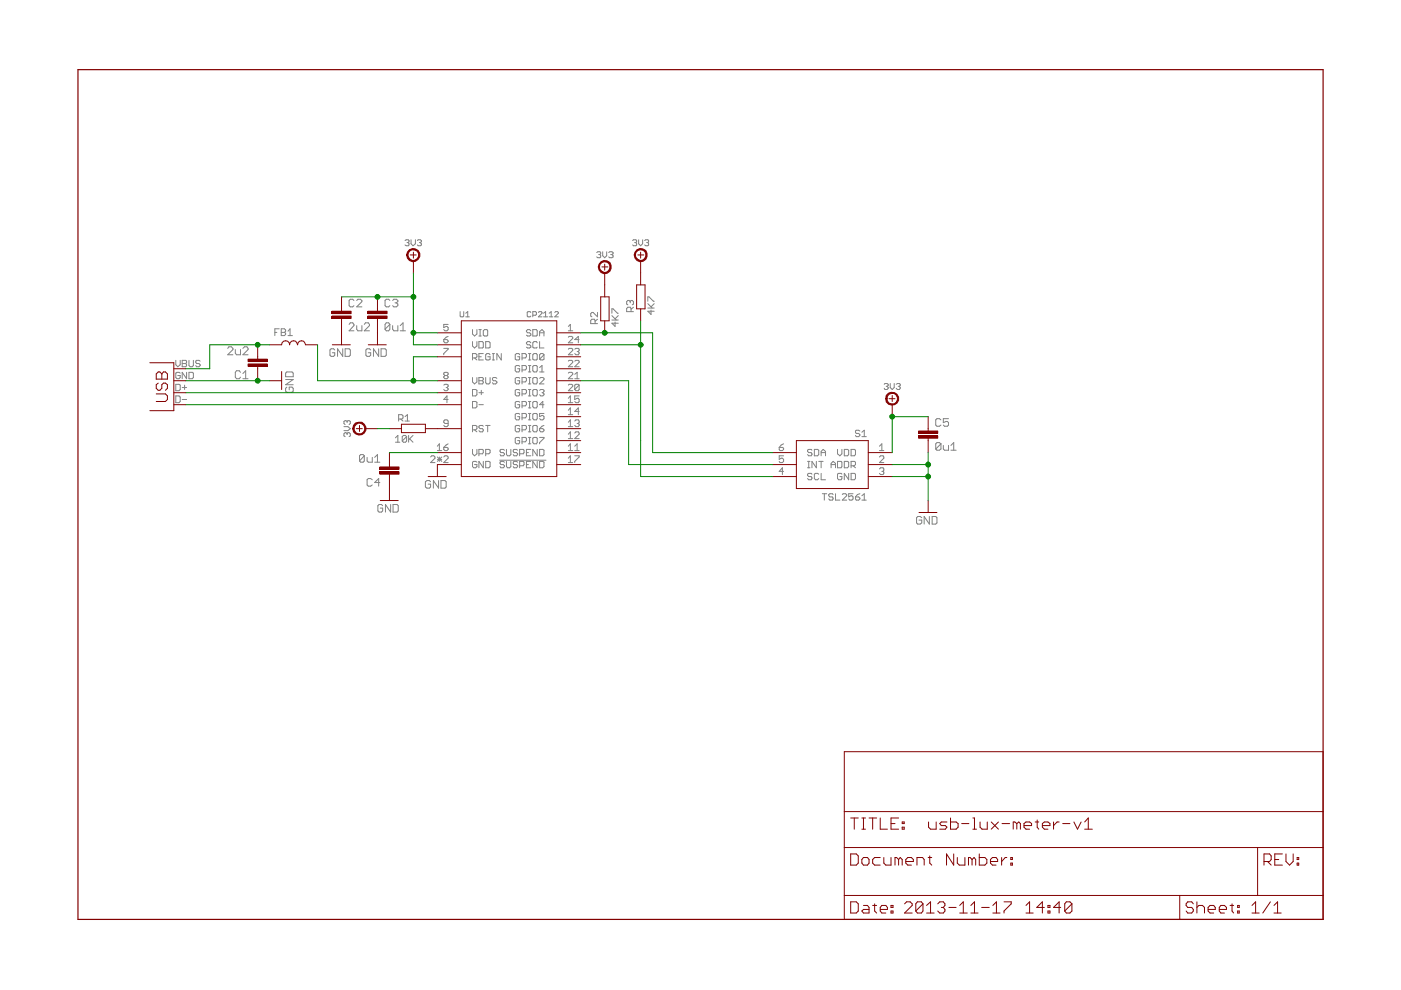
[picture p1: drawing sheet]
<?xml version="1.0" encoding="utf-8"?>
<!DOCTYPE eagle SYSTEM "eagle.dtd">
<eagle version="6.5.0">
<drawing>
<settings>
<setting alwaysvectorfont="yes"/>
<setting verticaltext="up"/>
</settings>
<grid distance="0.1" unitdist="inch" unit="inch" style="lines" multiple="1" display="no" altdistance="0.01" altunitdist="inch" altunit="inch"/>
<schematic xreflabel="%F%N/%S.%C%R" xrefpart="/%S.%C%R">
<libraries>
<library name="frames">
<symbols>
<symbol name="DINA4_L">
<frame x1="0" y1="0" x2="264.16" y2="180.34" columns="4" rows="4" layer="94" border-left="no" border-top="no" border-right="no" border-bottom="no"/>
</symbol>
<symbol name="DOCFIELD">
<wire x1="0" y1="0" x2="71.12" y2="0" width="0.1016" layer="94"/>
<wire x1="101.6" y1="15.24" x2="87.63" y2="15.24" width="0.1016" layer="94"/>
<wire x1="0" y1="0" x2="0" y2="5.08" width="0.1016" layer="94"/>
<wire x1="0" y1="5.08" x2="71.12" y2="5.08" width="0.1016" layer="94"/>
<wire x1="0" y1="5.08" x2="0" y2="15.24" width="0.1016" layer="94"/>
<wire x1="101.6" y1="15.24" x2="101.6" y2="5.08" width="0.1016" layer="94"/>
<wire x1="71.12" y1="5.08" x2="71.12" y2="0" width="0.1016" layer="94"/>
<wire x1="71.12" y1="5.08" x2="87.63" y2="5.08" width="0.1016" layer="94"/>
<wire x1="71.12" y1="0" x2="101.6" y2="0" width="0.1016" layer="94"/>
<wire x1="87.63" y1="15.24" x2="87.63" y2="5.08" width="0.1016" layer="94"/>
<wire x1="87.63" y1="15.24" x2="0" y2="15.24" width="0.1016" layer="94"/>
<wire x1="87.63" y1="5.08" x2="101.6" y2="5.08" width="0.1016" layer="94"/>
<wire x1="101.6" y1="5.08" x2="101.6" y2="0" width="0.1016" layer="94"/>
<wire x1="0" y1="15.24" x2="0" y2="22.86" width="0.1016" layer="94"/>
<wire x1="101.6" y1="35.56" x2="0" y2="35.56" width="0.1016" layer="94"/>
<wire x1="101.6" y1="35.56" x2="101.6" y2="22.86" width="0.1016" layer="94"/>
<wire x1="0" y1="22.86" x2="101.6" y2="22.86" width="0.1016" layer="94"/>
<wire x1="0" y1="22.86" x2="0" y2="35.56" width="0.1016" layer="94"/>
<wire x1="101.6" y1="22.86" x2="101.6" y2="15.24" width="0.1016" layer="94"/>
<text x="1.27" y="1.27" size="2.54" layer="94" font="vector">Date:</text>
<text x="12.7" y="1.27" size="2.54" layer="94" font="vector">&gt;LAST_DATE_TIME</text>
<text x="72.39" y="1.27" size="2.54" layer="94" font="vector">Sheet:</text>
<text x="86.36" y="1.27" size="2.54" layer="94" font="vector">&gt;SHEET</text>
<text x="88.9" y="11.43" size="2.54" layer="94" font="vector">REV:</text>
<text x="1.27" y="19.05" size="2.54" layer="94" font="vector">TITLE:</text>
<text x="1.27" y="11.43" size="2.54" layer="94" font="vector">Document Number:</text>
<text x="17.78" y="19.05" size="2.54" layer="94" font="vector">&gt;DRAWING_NAME</text>
</symbol>
</symbols>
<devicesets>
<deviceset name="DINA4_L" prefix="FRAME" uservalue="yes">
<gates>
<gate name="G$1" symbol="DINA4_L" x="0" y="0"/>
<gate name="G$2" symbol="DOCFIELD" x="162.56" y="0" addlevel="must"/>
</gates>
<devices>
<device name="">
<technologies>
<technology name=""/>
</technologies>
</device>
</devices>
</deviceset>
</devicesets>
</library>
<library name="discrete">
<symbols>
<symbol name="C">
<wire x1="0" y1="0" x2="0" y2="-0.508" width="0.1524" layer="94"/>
<wire x1="0" y1="-2.54" x2="0" y2="-2.032" width="0.1524" layer="94"/>
<text x="1.524" y="0.381" size="1.778" layer="95">&gt;NAME</text>
<text x="1.524" y="-4.699" size="1.778" layer="96">&gt;VALUE</text>
<rectangle x1="-2.032" y1="-2.032" x2="2.032" y2="-1.524" layer="94"/>
<rectangle x1="-2.032" y1="-1.016" x2="2.032" y2="-0.508" layer="94"/>
<pin name="1" x="0" y="2.54" visible="off" length="short" direction="pas" swaplevel="1" rot="R270"/>
<pin name="2" x="0" y="-5.08" visible="off" length="short" direction="pas" swaplevel="1" rot="R90"/>
</symbol>
<symbol name="RESISTOR">
<wire x1="-2.54" y1="-0.889" x2="2.54" y2="-0.889" width="0.254" layer="94"/>
<wire x1="2.54" y1="0.889" x2="-2.54" y2="0.889" width="0.254" layer="94"/>
<wire x1="2.54" y1="-0.889" x2="2.54" y2="0.889" width="0.254" layer="94"/>
<wire x1="-2.54" y1="-0.889" x2="-2.54" y2="0.889" width="0.254" layer="94"/>
<text x="-3.175" y="1.4986" size="1.524" layer="95">&gt;NAME</text>
<text x="-3.81" y="-2.9464" size="1.524" layer="96">&gt;VALUE</text>
<pin name="2" x="5.08" y="0" visible="off" length="short" direction="pas" swaplevel="1" rot="R180"/>
<pin name="1" x="-5.08" y="0" visible="off" length="short" direction="pas" swaplevel="1"/>
</symbol>
<symbol name="L">
<pin name="P$1" x="-5.08" y="0" visible="off" length="short"/>
<pin name="P$2" x="5.08" y="0" visible="off" length="short" rot="R180"/>
<wire x1="-2.54" y1="0" x2="-1.6764" y2="0.8382" width="0.254" layer="94" curve="-90"/>
<wire x1="-1.6764" y1="0.8382" x2="-0.8382" y2="0" width="0.254" layer="94" curve="-90"/>
<wire x1="-0.8382" y1="0" x2="0" y2="0.8382" width="0.254" layer="94" curve="-90"/>
<wire x1="0" y1="0.8382" x2="0.8382" y2="0" width="0.254" layer="94" curve="-90"/>
<wire x1="0.8382" y1="0" x2="1.6764" y2="0.8382" width="0.254" layer="94" curve="-90"/>
<wire x1="1.6764" y1="0.8382" x2="2.54" y2="0" width="0.254" layer="94" curve="-90"/>
<text x="-4.064" y="1.905" size="1.524" layer="95">&gt;NAME</text>
<text x="-4.064" y="-1.905" size="1.524" layer="96">&gt;VALUE</text>
</symbol>
</symbols>
<devicesets>
<deviceset name="C" prefix="C" uservalue="yes">
<gates>
<gate name="G$1" symbol="C" x="0" y="0"/>
</gates>
<devices>
<device name="C0402" package="C0402">
<connects>
<connect gate="G$1" pin="1" pad="1"/>
<connect gate="G$1" pin="2" pad="2"/>
</connects>
<technologies>
<technology name=""/>
</technologies>
</device>
<device name="C0603" package="C0603">
<connects>
<connect gate="G$1" pin="1" pad="1"/>
<connect gate="G$1" pin="2" pad="2"/>
</connects>
<technologies>
<technology name=""/>
</technologies>
</device>
<device name="C0805" package="C0805">
<connects>
<connect gate="G$1" pin="1" pad="1"/>
<connect gate="G$1" pin="2" pad="2"/>
</connects>
<technologies>
<technology name=""/>
</technologies>
</device>
<device name="C1206" package="C1206">
<connects>
<connect gate="G$1" pin="1" pad="1"/>
<connect gate="G$1" pin="2" pad="2"/>
</connects>
<technologies>
<technology name=""/>
</technologies>
</device>
<device name="C1210" package="C1210">
<connects>
<connect gate="G$1" pin="1" pad="1"/>
<connect gate="G$1" pin="2" pad="2"/>
</connects>
<technologies>
<technology name=""/>
</technologies>
</device>
</devices>
</deviceset>
<deviceset name="R" prefix="R" uservalue="yes">
<gates>
<gate name="G$1" symbol="RESISTOR" x="0" y="0"/>
</gates>
<devices>
<device name="R805" package="R805">
<connects>
<connect gate="G$1" pin="1" pad="1"/>
<connect gate="G$1" pin="2" pad="2"/>
</connects>
<technologies>
<technology name="R805"/>
</technologies>
</device>
<device name="R603" package="R603">
<connects>
<connect gate="G$1" pin="1" pad="1"/>
<connect gate="G$1" pin="2" pad="2"/>
</connects>
<technologies>
<technology name=""/>
</technologies>
</device>
<device name="R402" package="R402">
<connects>
<connect gate="G$1" pin="1" pad="1"/>
<connect gate="G$1" pin="2" pad="2"/>
</connects>
<technologies>
<technology name=""/>
</technologies>
</device>
<device name="R1206" package="R1206">
<connects>
<connect gate="G$1" pin="1" pad="1"/>
<connect gate="G$1" pin="2" pad="2"/>
</connects>
<technologies>
<technology name=""/>
</technologies>
</device>
<device name="TH" package="RTH025W">
<connects>
<connect gate="G$1" pin="1" pad="1"/>
<connect gate="G$1" pin="2" pad="2"/>
</connects>
<technologies>
<technology name=""/>
</technologies>
</device>
</devices>
</deviceset>
<deviceset name="L" prefix="L" uservalue="yes">
<gates>
<gate name="L" symbol="L" x="0" y="0"/>
</gates>
<devices>
<device name="0603" package="R603">
<connects>
<connect gate="L" pin="P$1" pad="1"/>
<connect gate="L" pin="P$2" pad="2"/>
</connects>
<technologies>
<technology name=""/>
</technologies>
</device>
<device name="B82477G2" package="B82477G2">
<connects>
<connect gate="L" pin="P$1" pad="1"/>
<connect gate="L" pin="P$2" pad="2"/>
</connects>
<technologies>
<technology name=""/>
</technologies>
</device>
<device name="2424" package="2424">
<connects>
<connect gate="L" pin="P$1" pad="1"/>
<connect gate="L" pin="P$2" pad="2"/>
</connects>
<technologies>
<technology name=""/>
</technologies>
</device>
</devices>
</deviceset>
</devicesets>
</library>
<library name="supply1">
<symbols>
<symbol name="GND">
<wire x1="-1.905" y1="0" x2="1.905" y2="0" width="0.254" layer="94"/>
<text x="-2.54" y="-2.54" size="1.778" layer="96">&gt;VALUE</text>
<pin name="GND" x="0" y="2.54" visible="off" length="short" direction="sup" rot="R270"/>
</symbol>
</symbols>
<devicesets>
<deviceset name="GND" prefix="GND">
<gates>
<gate name="1" symbol="GND" x="0" y="0"/>
</gates>
<devices>
<device name="">
<technologies>
<technology name=""/>
</technologies>
</device>
</devices>
</deviceset>
</devicesets>
</library>
<library name="supply">
<symbols>
<symbol name="3V3">
<circle x="0" y="1.27" radius="1.27" width="0.254" layer="94"/>
<wire x1="0" y1="1.905" x2="0" y2="0.635" width="0.1524" layer="94"/>
<wire x1="-0.635" y1="1.27" x2="0.635" y2="1.27" width="0.1524" layer="94"/>
<pin name="3V3" x="0" y="-2.54" visible="off" length="short" direction="sup" rot="R90"/>
<text x="-1.778" y="3.175" size="1.397" layer="96">&gt;VALUE</text>
</symbol>
</symbols>
<devicesets>
<deviceset name="3V3" prefix="3V3_PWR">
<gates>
<gate name="A" symbol="3V3" x="0" y="0"/>
</gates>
<devices>
<device name="">
<technologies>
<technology name=""/>
</technologies>
</device>
</devices>
</deviceset>
</devicesets>
</library>
<library name="connectors">
<symbols>
<symbol name="USB-1">
<wire x1="5.08" y1="8.89" x2="0" y2="8.89" width="0.254" layer="94"/>
<wire x1="0" y1="8.89" x2="0" y2="-1.27" width="0.254" layer="94"/>
<wire x1="0" y1="-1.27" x2="5.08" y2="-1.27" width="0.254" layer="94"/>
<pin name="D+" x="-2.54" y="7.62" visible="pad" length="short"/>
<pin name="D-" x="-2.54" y="5.08" visible="pad" length="short"/>
<pin name="GND" x="-2.54" y="0" visible="pad" length="short"/>
<pin name="VBUS" x="-2.54" y="2.54" visible="pad" length="short"/>
<text x="3.81" y="0" size="2.54" layer="94" rot="R90">USB</text>
</symbol>
</symbols>
<devicesets>
<deviceset name="USB" prefix="X">
<gates>
<gate name="G$1" symbol="USB-1" x="0" y="0"/>
</gates>
<devices>
<device name="-A-H" package="USB-A-H">
<connects>
<connect gate="G$1" pin="D+" pad="D-"/>
<connect gate="G$1" pin="D-" pad="D+"/>
<connect gate="G$1" pin="GND" pad="VBUS"/>
<connect gate="G$1" pin="VBUS" pad="GND"/>
</connects>
<technologies>
<technology name=""/>
</technologies>
</device>
<device name="-A-S" package="USB-A-S">
<connects>
<connect gate="G$1" pin="D+" pad="D+"/>
<connect gate="G$1" pin="D-" pad="D-"/>
<connect gate="G$1" pin="GND" pad="GND"/>
<connect gate="G$1" pin="VBUS" pad="VBUS"/>
</connects>
<technologies>
<technology name=""/>
</technologies>
</device>
<device name="PCB" package="USB-A-PCB">
<connects>
<connect gate="G$1" pin="D+" pad="USB_P"/>
<connect gate="G$1" pin="D-" pad="USB_M"/>
<connect gate="G$1" pin="GND" pad="GND"/>
<connect gate="G$1" pin="VBUS" pad="5V"/>
</connects>
<technologies>
<technology name=""/>
</technologies>
</device>
</devices>
</deviceset>
</devicesets>
</library>
<library name="ic">
<symbols>
<symbol name="CP2112">
<pin name="SDA" x="15.24" y="12.7" length="middle" rot="R180"/>
<pin name="SCL" x="15.24" y="10.16" length="middle" rot="R180"/>
<pin name="GPIO0" x="15.24" y="7.62" length="middle" rot="R180"/>
<pin name="GPIO1" x="15.24" y="5.08" length="middle" rot="R180"/>
<pin name="GPIO2" x="15.24" y="2.54" length="middle" rot="R180"/>
<pin name="GPIO3" x="15.24" y="0" length="middle" rot="R180"/>
<pin name="GPIO4" x="15.24" y="-2.54" length="middle" rot="R180"/>
<pin name="GPIO5" x="15.24" y="-5.08" length="middle" rot="R180"/>
<pin name="GPIO6" x="15.24" y="-7.62" length="middle" rot="R180"/>
<pin name="GPIO7" x="15.24" y="-10.16" length="middle" rot="R180"/>
<pin name="VIO" x="-15.24" y="12.7" length="middle"/>
<pin name="VDD" x="-15.24" y="10.16" length="middle"/>
<pin name="REGIN" x="-15.24" y="7.62" length="middle"/>
<pin name="VBUS" x="-15.24" y="2.54" length="middle"/>
<pin name="D+" x="-15.24" y="0" length="middle"/>
<pin name="D-" x="-15.24" y="-2.54" length="middle"/>
<pin name="RST" x="-15.24" y="-7.62" length="middle"/>
<pin name="VPP" x="-15.24" y="-12.7" length="middle"/>
<pin name="GND" x="-15.24" y="-15.24" length="middle"/>
<pin name="SUSPEND" x="15.24" y="-12.7" length="middle" rot="R180"/>
<pin name="!SUSPEND" x="15.24" y="-15.24" length="middle" rot="R180"/>
<wire x1="-10.16" y1="15.24" x2="10.16" y2="15.24" width="0.254" layer="94"/>
<wire x1="10.16" y1="15.24" x2="10.16" y2="-17.78" width="0.254" layer="94"/>
<wire x1="10.16" y1="-17.78" x2="-10.16" y2="-17.78" width="0.254" layer="94"/>
<wire x1="-10.16" y1="-17.78" x2="-10.16" y2="15.24" width="0.254" layer="94"/>
<text x="-10.414" y="16.002" size="1.27" layer="95">&gt;NAME</text>
<text x="3.81" y="16.002" size="1.27" layer="96">&gt;VALUE</text>
</symbol>
</symbols>
<devicesets>
<deviceset name="CP2112" prefix="U">
<gates>
<gate name="U1" symbol="CP2112" x="0" y="0"/>
</gates>
<devices>
<device name="" package="QFN24">
<connects>
<connect gate="U1" pin="!SUSPEND" pad="17"/>
<connect gate="U1" pin="D+" pad="3"/>
<connect gate="U1" pin="D-" pad="4"/>
<connect gate="U1" pin="GND" pad="2 GND"/>
<connect gate="U1" pin="GPIO0" pad="23"/>
<connect gate="U1" pin="GPIO1" pad="22"/>
<connect gate="U1" pin="GPIO2" pad="21"/>
<connect gate="U1" pin="GPIO3" pad="20"/>
<connect gate="U1" pin="GPIO4" pad="15"/>
<connect gate="U1" pin="GPIO5" pad="14"/>
<connect gate="U1" pin="GPIO6" pad="13"/>
<connect gate="U1" pin="GPIO7" pad="12"/>
<connect gate="U1" pin="REGIN" pad="7"/>
<connect gate="U1" pin="RST" pad="9"/>
<connect gate="U1" pin="SCL" pad="24"/>
<connect gate="U1" pin="SDA" pad="1"/>
<connect gate="U1" pin="SUSPEND" pad="11"/>
<connect gate="U1" pin="VBUS" pad="8"/>
<connect gate="U1" pin="VDD" pad="6"/>
<connect gate="U1" pin="VIO" pad="5"/>
<connect gate="U1" pin="VPP" pad="16"/>
</connects>
<technologies>
<technology name=""/>
</technologies>
</device>
</devices>
</deviceset>
</devicesets>
</library>
<library name="sensor">
<symbols>
<symbol name="TSL2561">
<pin name="VDD" x="-15.24" y="2.54" length="middle"/>
<pin name="ADDR" x="-15.24" y="0" length="middle"/>
<pin name="GND" x="-15.24" y="-2.54" length="middle"/>
<pin name="INT" x="10.16" y="0" length="middle" rot="R180"/>
<pin name="SCL" x="10.16" y="-2.54" length="middle" rot="R180"/>
<pin name="SDA" x="10.16" y="2.54" length="middle" rot="R180"/>
<wire x1="-10.16" y1="5.08" x2="5.08" y2="5.08" width="0.254" layer="94"/>
<wire x1="5.08" y1="5.08" x2="5.08" y2="-5.08" width="0.254" layer="94"/>
<wire x1="5.08" y1="-5.08" x2="-10.16" y2="-5.08" width="0.254" layer="94"/>
<wire x1="-10.16" y1="-5.08" x2="-10.16" y2="5.08" width="0.254" layer="94"/>
<text x="-10.16" y="5.842" size="1.524" layer="95">&gt;NAME</text>
<text x="-10.16" y="-7.62" size="1.524" layer="96">&gt;VALUE</text>
</symbol>
</symbols>
<devicesets>
<deviceset name="TSL2561" prefix="S">
<gates>
<gate name="G$1" symbol="TSL2561" x="0" y="0"/>
</gates>
<devices>
<device name="" package="TSL2561">
<connects>
<connect gate="G$1" pin="ADDR" pad="2"/>
<connect gate="G$1" pin="GND" pad="3"/>
<connect gate="G$1" pin="INT" pad="5"/>
<connect gate="G$1" pin="SCL" pad="4"/>
<connect gate="G$1" pin="SDA" pad="6"/>
<connect gate="G$1" pin="VDD" pad="1"/>
</connects>
<technologies>
<technology name=""/>
</technologies>
</device>
</devices>
</deviceset>
</devicesets>
</library>
</libraries>
<attributes>
</attributes>
<variantdefs>
</variantdefs>
<classes>
<class number="0" name="default" width="0.1524" drill="0.3048">
<clearance class="0" value="0.1524"/>
</class>
<class number="1" name="RF" width="0.1524" drill="0">
<clearance class="1" value="0.1524"/>
</class>
</classes>
<parts>
<part name="FRAME3" library="frames" deviceset="DINA4_L" device=""/>
<part name="GND11" library="supply1" deviceset="GND" device=""/>
<part name="FB1" library="discrete" deviceset="L" device="0603"/>
<part name="CN1" library="connectors" deviceset="USB" device="-A-H"/>
<part name="U1" library="ic" deviceset="CP2112" device=""/>
<part name="3V3_PWR1" library="supply" deviceset="3V3" device=""/>
<part name="GND1" library="supply1" deviceset="GND" device=""/>
<part name="R1" library="discrete" deviceset="R" device="R603" value="10K"/>
<part name="3V3_PWR2" library="supply" deviceset="3V3" device=""/>
<part name="C4" library="discrete" deviceset="C" device="C0603" value="0u1"/>
<part name="GND3" library="supply1" deviceset="GND" device=""/>
<part name="C3" library="discrete" deviceset="C" device="C0603" value="0u1"/>
<part name="GND5" library="supply1" deviceset="GND" device=""/>
<part name="R2" library="discrete" deviceset="R" device="R603" value="4K7"/>
<part name="R3" library="discrete" deviceset="R" device="R603" value="4K7"/>
<part name="3V3_PWR3" library="supply" deviceset="3V3" device=""/>
<part name="3V3_PWR8" library="supply" deviceset="3V3" device=""/>
<part name="3V3_PWR7" library="supply" deviceset="3V3" device=""/>
<part name="C2" library="discrete" deviceset="C" device="C0603" value="2u2"/>
<part name="C5" library="discrete" deviceset="C" device="C0603" value="0u1"/>
<part name="GND4" library="supply1" deviceset="GND" device=""/>
<part name="GND7" library="supply1" deviceset="GND" device=""/>
<part name="C1" library="discrete" deviceset="C" device="C0603" value="2u2"/>
<part name="S1" library="sensor" deviceset="TSL2561" device=""/>
</parts>
<sheets>
<sheet>
<plain>
</plain>
<instances>
<instance part="FRAME3" gate="G$1" x="0" y="0"/>
<instance part="FRAME3" gate="G$2" x="162.56" y="0"/>
<instance part="GND11" gate="1" x="43.18" y="114.3" rot="R90"/>
<instance part="FB1" gate="L" x="45.72" y="121.92"/>
<instance part="CN1" gate="G$1" x="20.32" y="116.84" rot="R180"/>
<instance part="U1" gate="U1" x="91.44" y="111.76"/>
<instance part="3V3_PWR1" gate="A" x="71.12" y="139.7"/>
<instance part="GND1" gate="1" x="76.2" y="93.98"/>
<instance part="R1" gate="G$1" x="71.12" y="104.14"/>
<instance part="3V3_PWR2" gate="A" x="60.96" y="104.14" rot="R90"/>
<instance part="C4" gate="G$1" x="66.04" y="93.98" rot="R180"/>
<instance part="GND3" gate="1" x="66.04" y="88.9"/>
<instance part="C3" gate="G$1" x="63.5" y="129.54"/>
<instance part="GND5" gate="1" x="63.5" y="121.92"/>
<instance part="R2" gate="G$1" x="111.76" y="129.54" rot="R90"/>
<instance part="R3" gate="G$1" x="119.38" y="132.08" rot="R90"/>
<instance part="3V3_PWR3" gate="A" x="119.38" y="139.7"/>
<instance part="3V3_PWR8" gate="A" x="111.76" y="137.16"/>
<instance part="3V3_PWR7" gate="A" x="172.72" y="109.22"/>
<instance part="C2" gate="G$1" x="55.88" y="129.54"/>
<instance part="C5" gate="G$1" x="180.34" y="104.14"/>
<instance part="GND4" gate="1" x="55.88" y="121.92"/>
<instance part="GND7" gate="1" x="180.34" y="86.36"/>
<instance part="C1" gate="G$1" x="38.1" y="116.84" rot="R180"/>
<instance part="S1" gate="G$1" x="157.48" y="96.52" rot="MR0"/>
</instances>
<busses>
</busses>
<nets>
<net name="GND" class="0">
<segment>
<pinref part="U1" gate="U1" pin="GND"/>
<pinref part="GND1" gate="1" pin="GND"/>
</segment>
<segment>
<pinref part="C4" gate="G$1" pin="1"/>
<pinref part="GND3" gate="1" pin="GND"/>
</segment>
<segment>
<pinref part="C3" gate="G$1" pin="2"/>
<pinref part="GND5" gate="1" pin="GND"/>
</segment>
<segment>
<pinref part="CN1" gate="G$1" pin="VBUS"/>
<wire x1="40.64" y1="114.3" x2="38.1" y2="114.3" width="0.1524" layer="91"/>
<pinref part="GND11" gate="1" pin="GND"/>
<pinref part="C1" gate="G$1" pin="1"/>
<wire x1="38.1" y1="114.3" x2="22.86" y2="114.3" width="0.1524" layer="91"/>
<junction x="38.1" y="114.3"/>
</segment>
<segment>
<pinref part="C2" gate="G$1" pin="2"/>
<pinref part="GND4" gate="1" pin="GND"/>
</segment>
<segment>
<pinref part="S1" gate="G$1" pin="ADDR"/>
<wire x1="172.72" y1="96.52" x2="180.34" y2="96.52" width="0.1524" layer="91"/>
<wire x1="180.34" y1="96.52" x2="180.34" y2="93.98" width="0.1524" layer="91"/>
<pinref part="S1" gate="G$1" pin="GND"/>
<wire x1="180.34" y1="93.98" x2="180.34" y2="88.9" width="0.1524" layer="91"/>
<wire x1="172.72" y1="93.98" x2="180.34" y2="93.98" width="0.1524" layer="91"/>
<pinref part="GND7" gate="1" pin="GND"/>
<wire x1="180.34" y1="96.52" x2="180.34" y2="99.06" width="0.1524" layer="91"/>
<pinref part="C5" gate="G$1" pin="2"/>
<junction x="180.34" y="96.52"/>
<junction x="180.34" y="93.98"/>
</segment>
</net>
<net name="3V3" class="0">
<segment>
<pinref part="U1" gate="U1" pin="VIO"/>
<pinref part="3V3_PWR1" gate="A" pin="3V3"/>
<wire x1="71.12" y1="137.16" x2="71.12" y2="132.08" width="0.1524" layer="91"/>
<wire x1="71.12" y1="132.08" x2="71.12" y2="124.46" width="0.1524" layer="91"/>
<wire x1="71.12" y1="124.46" x2="76.2" y2="124.46" width="0.1524" layer="91"/>
<pinref part="U1" gate="U1" pin="VDD"/>
<wire x1="76.2" y1="121.92" x2="71.12" y2="121.92" width="0.1524" layer="91"/>
<wire x1="71.12" y1="121.92" x2="71.12" y2="124.46" width="0.1524" layer="91"/>
<wire x1="71.12" y1="124.46" x2="71.12" y2="132.08" width="0.1524" layer="91"/>
<wire x1="71.12" y1="132.08" x2="63.5" y2="132.08" width="0.1524" layer="91"/>
<pinref part="C3" gate="G$1" pin="1"/>
<junction x="71.12" y="124.46"/>
<junction x="71.12" y="132.08"/>
<pinref part="C2" gate="G$1" pin="1"/>
<wire x1="63.5" y1="132.08" x2="55.88" y2="132.08" width="0.1524" layer="91"/>
<junction x="63.5" y="132.08"/>
</segment>
<segment>
<pinref part="R1" gate="G$1" pin="1"/>
<pinref part="3V3_PWR2" gate="A" pin="3V3"/>
<wire x1="63.5" y1="104.14" x2="66.04" y2="104.14" width="0.1524" layer="91"/>
</segment>
<segment>
<pinref part="R3" gate="G$1" pin="2"/>
<pinref part="3V3_PWR3" gate="A" pin="3V3"/>
</segment>
<segment>
<pinref part="R2" gate="G$1" pin="2"/>
<pinref part="3V3_PWR8" gate="A" pin="3V3"/>
</segment>
<segment>
<pinref part="3V3_PWR7" gate="A" pin="3V3"/>
<wire x1="172.72" y1="106.68" x2="172.72" y2="99.06" width="0.1524" layer="91"/>
<pinref part="C5" gate="G$1" pin="1"/>
<wire x1="172.72" y1="106.68" x2="180.34" y2="106.68" width="0.1524" layer="91"/>
<junction x="172.72" y="106.68"/>
<pinref part="S1" gate="G$1" pin="VDD"/>
</segment>
</net>
<net name="CN1" class="0">
<segment>
<wire x1="76.2" y1="111.76" x2="22.86" y2="111.76" width="0.1524" layer="91"/>
<pinref part="CN1" gate="G$1" pin="D-"/>
<pinref part="U1" gate="U1" pin="D+"/>
</segment>
</net>
<net name="N$12" class="0">
<segment>
<wire x1="76.2" y1="109.22" x2="22.86" y2="109.22" width="0.1524" layer="91"/>
<pinref part="CN1" gate="G$1" pin="D+"/>
<pinref part="U1" gate="U1" pin="D-"/>
</segment>
</net>
<net name="VBUS" class="0">
<segment>
<wire x1="50.8" y1="121.92" x2="50.8" y2="114.3" width="0.1524" layer="91"/>
<pinref part="U1" gate="U1" pin="VBUS"/>
<wire x1="50.8" y1="114.3" x2="71.12" y2="114.3" width="0.1524" layer="91"/>
<pinref part="FB1" gate="L" pin="P$2"/>
<pinref part="U1" gate="U1" pin="REGIN"/>
<wire x1="71.12" y1="114.3" x2="76.2" y2="114.3" width="0.1524" layer="91"/>
<wire x1="76.2" y1="119.38" x2="71.12" y2="119.38" width="0.1524" layer="91"/>
<wire x1="71.12" y1="119.38" x2="71.12" y2="114.3" width="0.1524" layer="91"/>
<junction x="71.12" y="114.3"/>
</segment>
</net>
<net name="N$2" class="0">
<segment>
<pinref part="U1" gate="U1" pin="RST"/>
<pinref part="R1" gate="G$1" pin="2"/>
</segment>
</net>
<net name="N$4" class="0">
<segment>
<pinref part="U1" gate="U1" pin="VPP"/>
<pinref part="C4" gate="G$1" pin="2"/>
<wire x1="66.04" y1="99.06" x2="76.2" y2="99.06" width="0.1524" layer="91"/>
</segment>
</net>
<net name="N$5" class="0">
<segment>
<wire x1="119.38" y1="101.6" x2="119.38" y2="121.92" width="0.1524" layer="91"/>
<pinref part="U1" gate="U1" pin="SCL"/>
<pinref part="R3" gate="G$1" pin="1"/>
<wire x1="119.38" y1="121.92" x2="106.68" y2="121.92" width="0.1524" layer="91"/>
<wire x1="119.38" y1="127" x2="119.38" y2="121.92" width="0.1524" layer="91"/>
<junction x="119.38" y="121.92"/>
<wire x1="147.32" y1="93.98" x2="119.38" y2="93.98" width="0.1524" layer="91"/>
<wire x1="119.38" y1="93.98" x2="119.38" y2="101.6" width="0.1524" layer="91"/>
<pinref part="S1" gate="G$1" pin="SCL"/>
</segment>
</net>
<net name="N$10" class="0">
<segment>
<pinref part="U1" gate="U1" pin="SDA"/>
<wire x1="106.68" y1="124.46" x2="111.76" y2="124.46" width="0.1524" layer="91"/>
<wire x1="111.76" y1="124.46" x2="121.92" y2="124.46" width="0.1524" layer="91"/>
<wire x1="121.92" y1="124.46" x2="121.92" y2="99.06" width="0.1524" layer="91"/>
<wire x1="121.92" y1="99.06" x2="134.62" y2="99.06" width="0.1524" layer="91"/>
<pinref part="R2" gate="G$1" pin="1"/>
<junction x="111.76" y="124.46"/>
<wire x1="134.62" y1="99.06" x2="147.32" y2="99.06" width="0.1524" layer="91"/>
<pinref part="S1" gate="G$1" pin="SDA"/>
</segment>
</net>
<net name="N$6" class="0">
<segment>
<wire x1="38.1" y1="121.92" x2="40.64" y2="121.92" width="0.1524" layer="91"/>
<pinref part="CN1" gate="G$1" pin="GND"/>
<wire x1="22.86" y1="116.84" x2="27.94" y2="116.84" width="0.1524" layer="91"/>
<wire x1="27.94" y1="116.84" x2="27.94" y2="121.92" width="0.1524" layer="91"/>
<wire x1="27.94" y1="121.92" x2="38.1" y2="121.92" width="0.1524" layer="91"/>
<pinref part="FB1" gate="L" pin="P$1"/>
<pinref part="C1" gate="G$1" pin="2"/>
<junction x="38.1" y="121.92"/>
</segment>
</net>
<net name="N$1" class="0">
<segment>
<pinref part="S1" gate="G$1" pin="INT"/>
<wire x1="147.32" y1="96.52" x2="116.84" y2="96.52" width="0.1524" layer="91"/>
<wire x1="116.84" y1="96.52" x2="116.84" y2="114.3" width="0.1524" layer="91"/>
<pinref part="U1" gate="U1" pin="GPIO2"/>
<wire x1="116.84" y1="114.3" x2="106.68" y2="114.3" width="0.1524" layer="91"/>
</segment>
</net>
</nets>
</sheet>
</sheets>
</schematic>
</drawing>
</eagle>
